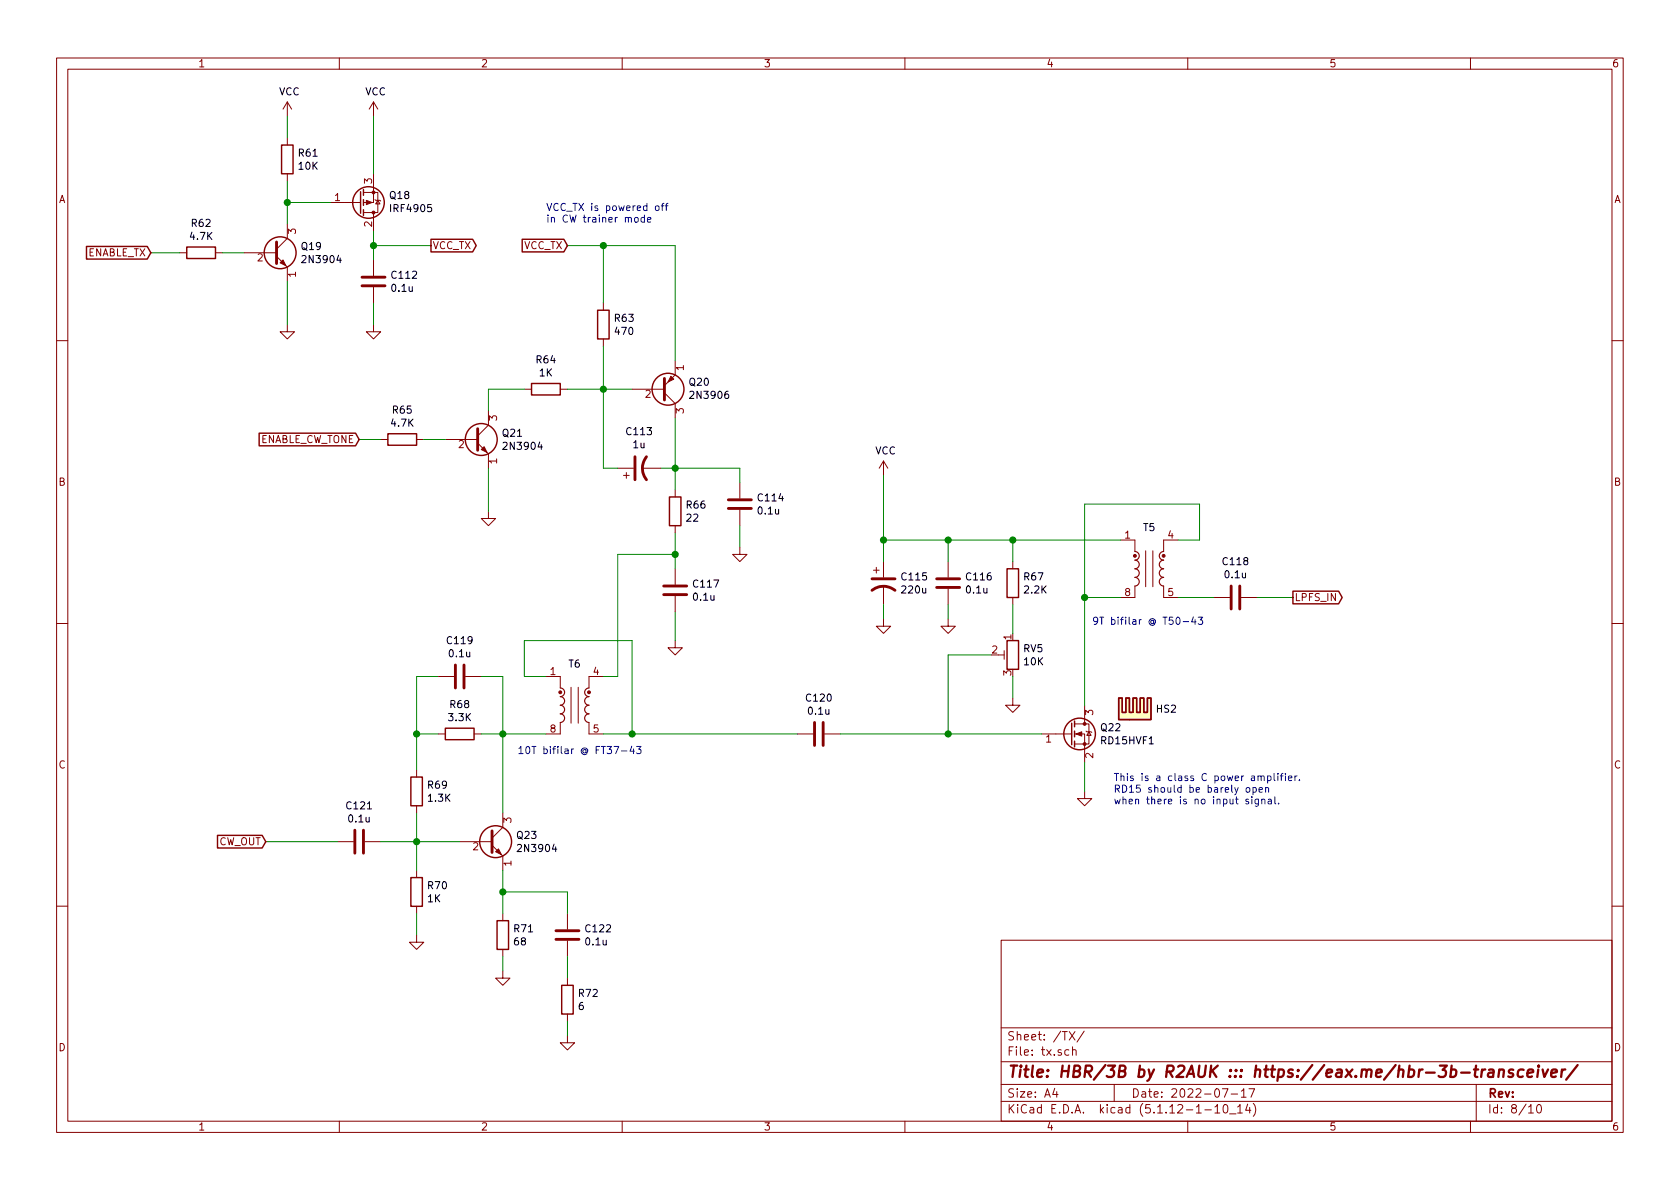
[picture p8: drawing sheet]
EESchema Schematic File Version 4
EELAYER 30 0
EELAYER END
$Descr A4 11693 8268
encoding utf-8
Sheet 8 10
Title "HBR/3B by R2AUK ::: https://eax.me/hbr-3b-transceiver/"
Date "2022-07-17"
Rev ""
Comp ""
Comment1 ""
Comment2 ""
Comment3 ""
Comment4 ""
$EndDescr
$Comp
L Transistor_BJT:2N3904 Q19
U 1 1
P 1900 1750
F 0 "Q19" H 2090 1796 50  0000 L CNN
F 1 "2N3904" H 2090 1705 50  0000 L CNN
F 2 "Package_TO_SOT_THT:TO-92_Inline" H 2100 1675 50  0001 L CIN
F 3 "https://www.fairchildsemi.com/datasheets/2N/2N3904.pdf" H 1900 1750 50  0001 L CNN
	1    1900 1750
	1    0    0    -1  
$EndComp
$Comp
L Device:R R62
U 1 1
P 1400 1750
F 0 "R62" V 1193 1750 50  0000 C CNN
F 1 "4.7K" V 1284 1750 50  0000 C CNN
F 2 "" V 1330 1750 50  0001 C CNN
F 3 "~" H 1400 1750 50  0001 C CNN
	1    1400 1750
	0    1    1    0   
$EndComp
$Comp
L power:GND #PWR0155
U 1 1
P 2000 2250
F 0 "#PWR0155" H 2000 2000 50  0001 C CNN
F 1 "GND" H 2005 2077 50  0001 C CNN
F 2 "" H 2000 2250 50  0001 C CNN
F 3 "" H 2000 2250 50  0001 C CNN
	1    2000 2250
	1    0    0    -1  
$EndComp
$Comp
L Device:R R61
U 1 1
P 2000 1100
F 0 "R61" H 2070 1146 50  0000 L CNN
F 1 "10K" H 2070 1055 50  0000 L CNN
F 2 "" V 1930 1100 50  0001 C CNN
F 3 "~" H 2000 1100 50  0001 C CNN
	1    2000 1100
	1    0    0    -1  
$EndComp
$Comp
L power:VCC #PWR0153
U 1 1
P 2000 800
F 0 "#PWR0153" H 2000 650 50  0001 C CNN
F 1 "VCC" H 2015 973 50  0000 C CNN
F 2 "" H 2000 800 50  0001 C CNN
F 3 "" H 2000 800 50  0001 C CNN
	1    2000 800 
	1    0    0    -1  
$EndComp
$Comp
L Transistor_FET:IRF4905 Q18
U 1 1
P 2500 1400
F 0 "Q18" H 2705 1354 50  0000 L CNN
F 1 "IRF4905" H 2705 1445 50  0000 L CNN
F 2 "Package_TO_SOT_THT:TO-220-3_Vertical" H 2700 1325 50  0001 L CIN
F 3 "http://www.infineon.com/dgdl/irf4905.pdf?fileId=5546d462533600a4015355e32165197c" H 2500 1400 50  0001 L CNN
	1    2500 1400
	1    0    0    1   
$EndComp
$Comp
L Device:C C112
U 1 1
P 2600 1950
F 0 "C112" H 2715 1996 50  0000 L CNN
F 1 "0.1u" H 2715 1905 50  0000 L CNN
F 2 "" H 2638 1800 50  0001 C CNN
F 3 "~" H 2600 1950 50  0001 C CNN
	1    2600 1950
	1    0    0    -1  
$EndComp
$Comp
L power:GND #PWR0156
U 1 1
P 2600 2250
F 0 "#PWR0156" H 2600 2000 50  0001 C CNN
F 1 "GND" H 2605 2077 50  0001 C CNN
F 2 "" H 2600 2250 50  0001 C CNN
F 3 "" H 2600 2250 50  0001 C CNN
	1    2600 2250
	1    0    0    -1  
$EndComp
Text GLabel 3000 1700 2    50   Output ~ 0
VCC_TX
Text GLabel 1050 1750 0    50   Input ~ 0
ENABLE_TX
$Comp
L power:VCC #PWR0154
U 1 1
P 2600 800
F 0 "#PWR0154" H 2600 650 50  0001 C CNN
F 1 "VCC" H 2615 973 50  0000 C CNN
F 2 "" H 2600 800 50  0001 C CNN
F 3 "" H 2600 800 50  0001 C CNN
	1    2600 800 
	1    0    0    -1  
$EndComp
Wire Wire Line
	1050 1750 1250 1750
Wire Wire Line
	1550 1750 1700 1750
Wire Wire Line
	2000 2250 2000 1950
Wire Wire Line
	2000 1550 2000 1400
Wire Wire Line
	2000 950  2000 800 
Wire Wire Line
	2600 1200 2600 800 
Wire Wire Line
	2600 1600 2600 1700
Wire Wire Line
	2600 2100 2600 2250
Wire Wire Line
	3000 1700 2600 1700
Connection ~ 2600 1700
Wire Wire Line
	2600 1700 2600 1800
Wire Wire Line
	2300 1400 2000 1400
Connection ~ 2000 1400
Wire Wire Line
	2000 1400 2000 1250
Text GLabel 2500 3050 0    50   Input ~ 0
ENABLE_CW_TONE
$Comp
L Transistor_BJT:2N3904 Q21
U 1 1
P 3300 3050
F 0 "Q21" H 3490 3096 50  0000 L CNN
F 1 "2N3904" H 3490 3005 50  0000 L CNN
F 2 "Package_TO_SOT_THT:TO-92_Inline" H 3500 2975 50  0001 L CIN
F 3 "https://www.fairchildsemi.com/datasheets/2N/2N3904.pdf" H 3300 3050 50  0001 L CNN
	1    3300 3050
	1    0    0    -1  
$EndComp
$Comp
L Device:R R65
U 1 1
P 2800 3050
F 0 "R65" V 2593 3050 50  0000 C CNN
F 1 "4.7K" V 2684 3050 50  0000 C CNN
F 2 "" V 2730 3050 50  0001 C CNN
F 3 "~" H 2800 3050 50  0001 C CNN
	1    2800 3050
	0    1    1    0   
$EndComp
$Comp
L power:GND #PWR0158
U 1 1
P 3400 3550
F 0 "#PWR0158" H 3400 3300 50  0001 C CNN
F 1 "GND" H 3405 3377 50  0001 C CNN
F 2 "" H 3400 3550 50  0001 C CNN
F 3 "" H 3400 3550 50  0001 C CNN
	1    3400 3550
	1    0    0    -1  
$EndComp
Wire Wire Line
	2950 3050 3100 3050
Wire Wire Line
	3400 3550 3400 3250
Wire Wire Line
	2650 3050 2500 3050
$Comp
L Device:R R64
U 1 1
P 3800 2700
F 0 "R64" V 3593 2700 50  0000 C CNN
F 1 "1K" V 3684 2700 50  0000 C CNN
F 2 "" V 3730 2700 50  0001 C CNN
F 3 "~" H 3800 2700 50  0001 C CNN
	1    3800 2700
	0    1    1    0   
$EndComp
$Comp
L Device:R R63
U 1 1
P 4200 2250
F 0 "R63" H 4270 2296 50  0000 L CNN
F 1 "470" H 4270 2205 50  0000 L CNN
F 2 "" V 4130 2250 50  0001 C CNN
F 3 "~" H 4200 2250 50  0001 C CNN
	1    4200 2250
	1    0    0    -1  
$EndComp
$Comp
L Transistor_BJT:2N3906 Q20
U 1 1
P 4600 2700
F 0 "Q20" H 4790 2654 50  0000 L CNN
F 1 "2N3906" H 4790 2745 50  0000 L CNN
F 2 "Package_TO_SOT_THT:TO-92_Inline" H 4800 2625 50  0001 L CIN
F 3 "https://www.fairchildsemi.com/datasheets/2N/2N3906.pdf" H 4600 2700 50  0001 L CNN
	1    4600 2700
	1    0    0    1   
$EndComp
Text GLabel 3950 1700 0    50   Input ~ 0
VCC_TX
Wire Wire Line
	3400 2850 3400 2700
Wire Wire Line
	3400 2700 3650 2700
Wire Wire Line
	3950 2700 4200 2700
Wire Wire Line
	4700 1700 4700 2500
Wire Wire Line
	3950 1700 4200 1700
Wire Wire Line
	4200 1700 4200 2100
Connection ~ 4200 1700
Wire Wire Line
	4200 1700 4700 1700
Wire Wire Line
	4200 2400 4200 2700
Connection ~ 4200 2700
Wire Wire Line
	4200 2700 4400 2700
$Comp
L Device:CP1 C113
U 1 1
P 4450 3250
F 0 "C113" V 4702 3250 50  0000 C CNN
F 1 "1u" V 4611 3250 50  0000 C CNN
F 2 "" H 4450 3250 50  0001 C CNN
F 3 "~" H 4450 3250 50  0001 C CNN
	1    4450 3250
	0    -1   -1   0   
$EndComp
Wire Wire Line
	4200 3250 4200 2700
Wire Wire Line
	4200 3250 4300 3250
Wire Wire Line
	4600 3250 4700 3250
Wire Wire Line
	4700 3250 4700 2900
$Comp
L Device:C C114
U 1 1
P 5150 3500
F 0 "C114" H 5265 3546 50  0000 L CNN
F 1 "0.1u" H 5265 3455 50  0000 L CNN
F 2 "" H 5188 3350 50  0001 C CNN
F 3 "~" H 5150 3500 50  0001 C CNN
	1    5150 3500
	1    0    0    -1  
$EndComp
$Comp
L power:GND #PWR0159
U 1 1
P 5150 3800
F 0 "#PWR0159" H 5150 3550 50  0001 C CNN
F 1 "GND" H 5155 3627 50  0001 C CNN
F 2 "" H 5150 3800 50  0001 C CNN
F 3 "" H 5150 3800 50  0001 C CNN
	1    5150 3800
	1    0    0    -1  
$EndComp
Wire Wire Line
	4700 3250 5150 3250
Wire Wire Line
	5150 3250 5150 3350
Connection ~ 4700 3250
Wire Wire Line
	5150 3650 5150 3800
Text Notes 3800 1550 0    50   ~ 0
VCC_TX is powered off\nin CW trainer mode
$Comp
L Device:C C?
U 1 1
P 2500 5850
AR Path="/62CCF0D3/62F70F3B" Ref="C?"  Part="1" 
AR Path="/62CCEF11/62F70F3B" Ref="C?"  Part="1" 
AR Path="/62F29452/62F70F3B" Ref="C121"  Part="1" 
F 0 "C121" V 2248 5850 50  0000 C CNN
F 1 "0.1u" V 2339 5850 50  0000 C CNN
F 2 "" H 2538 5700 50  0001 C CNN
F 3 "~" H 2500 5850 50  0001 C CNN
	1    2500 5850
	0    1    1    0   
$EndComp
$Comp
L Transistor_BJT:2N3904 Q?
U 1 1
P 3400 5850
AR Path="/62C0C022/62F70F41" Ref="Q?"  Part="1" 
AR Path="/62CCF0D3/62F70F41" Ref="Q?"  Part="1" 
AR Path="/62F29452/62F70F41" Ref="Q23"  Part="1" 
F 0 "Q23" H 3590 5896 50  0000 L CNN
F 1 "2N3904" H 3590 5805 50  0000 L CNN
F 2 "Package_TO_SOT_THT:TO-92_Inline" H 3600 5775 50  0001 L CIN
F 3 "https://www.fairchildsemi.com/datasheets/2N/2N3904.pdf" H 3400 5850 50  0001 L CNN
	1    3400 5850
	1    0    0    -1  
$EndComp
$Comp
L Device:R R?
U 1 1
P 2900 6200
AR Path="/62C0C022/62F70F47" Ref="R?"  Part="1" 
AR Path="/62CCF0D3/62F70F47" Ref="R?"  Part="1" 
AR Path="/62F29452/62F70F47" Ref="R70"  Part="1" 
F 0 "R70" H 2970 6246 50  0000 L CNN
F 1 "1K" H 2970 6155 50  0000 L CNN
F 2 "" V 2830 6200 50  0001 C CNN
F 3 "~" H 2900 6200 50  0001 C CNN
	1    2900 6200
	1    0    0    -1  
$EndComp
$Comp
L Device:R R?
U 1 1
P 3500 6500
AR Path="/62C0C022/62F70F4D" Ref="R?"  Part="1" 
AR Path="/62CCF0D3/62F70F4D" Ref="R?"  Part="1" 
AR Path="/62F29452/62F70F4D" Ref="R71"  Part="1" 
F 0 "R71" H 3570 6546 50  0000 L CNN
F 1 "68" H 3570 6455 50  0000 L CNN
F 2 "" V 3430 6500 50  0001 C CNN
F 3 "~" H 3500 6500 50  0001 C CNN
	1    3500 6500
	1    0    0    -1  
$EndComp
$Comp
L Device:C C?
U 1 1
P 3950 6500
AR Path="/62C0C022/62F70F53" Ref="C?"  Part="1" 
AR Path="/62CCF0D3/62F70F53" Ref="C?"  Part="1" 
AR Path="/62F29452/62F70F53" Ref="C122"  Part="1" 
F 0 "C122" H 4065 6546 50  0000 L CNN
F 1 "0.1u" H 4065 6455 50  0000 L CNN
F 2 "" H 3988 6350 50  0001 C CNN
F 3 "~" H 3950 6500 50  0001 C CNN
	1    3950 6500
	1    0    0    -1  
$EndComp
$Comp
L Device:R R?
U 1 1
P 3950 6950
AR Path="/62C0C022/62F70F59" Ref="R?"  Part="1" 
AR Path="/62CCF0D3/62F70F59" Ref="R?"  Part="1" 
AR Path="/62F29452/62F70F59" Ref="R72"  Part="1" 
F 0 "R72" H 4020 6996 50  0000 L CNN
F 1 "6" H 4020 6905 50  0000 L CNN
F 2 "" V 3880 6950 50  0001 C CNN
F 3 "~" H 3950 6950 50  0001 C CNN
	1    3950 6950
	1    0    0    -1  
$EndComp
$Comp
L power:GND #PWR?
U 1 1
P 2900 6500
AR Path="/62C0C022/62F70F5F" Ref="#PWR?"  Part="1" 
AR Path="/62CCF0D3/62F70F5F" Ref="#PWR?"  Part="1" 
AR Path="/62F29452/62F70F5F" Ref="#PWR0165"  Part="1" 
F 0 "#PWR0165" H 2900 6250 50  0001 C CNN
F 1 "GND" H 2905 6327 50  0001 C CNN
F 2 "" H 2900 6500 50  0001 C CNN
F 3 "" H 2900 6500 50  0001 C CNN
	1    2900 6500
	1    0    0    -1  
$EndComp
$Comp
L power:GND #PWR?
U 1 1
P 3500 6750
AR Path="/62C0C022/62F70F65" Ref="#PWR?"  Part="1" 
AR Path="/62CCF0D3/62F70F65" Ref="#PWR?"  Part="1" 
AR Path="/62F29452/62F70F65" Ref="#PWR0166"  Part="1" 
F 0 "#PWR0166" H 3500 6500 50  0001 C CNN
F 1 "GND" H 3505 6577 50  0001 C CNN
F 2 "" H 3500 6750 50  0001 C CNN
F 3 "" H 3500 6750 50  0001 C CNN
	1    3500 6750
	1    0    0    -1  
$EndComp
$Comp
L power:GND #PWR?
U 1 1
P 3950 7200
AR Path="/62C0C022/62F70F6B" Ref="#PWR?"  Part="1" 
AR Path="/62CCF0D3/62F70F6B" Ref="#PWR?"  Part="1" 
AR Path="/62F29452/62F70F6B" Ref="#PWR0167"  Part="1" 
F 0 "#PWR0167" H 3950 6950 50  0001 C CNN
F 1 "GND" H 3955 7027 50  0001 C CNN
F 2 "" H 3950 7200 50  0001 C CNN
F 3 "" H 3950 7200 50  0001 C CNN
	1    3950 7200
	1    0    0    -1  
$EndComp
$Comp
L Device:R R?
U 1 1
P 2900 5500
AR Path="/62C0C022/62F70F71" Ref="R?"  Part="1" 
AR Path="/62CCF0D3/62F70F71" Ref="R?"  Part="1" 
AR Path="/62F29452/62F70F71" Ref="R69"  Part="1" 
F 0 "R69" H 2970 5546 50  0000 L CNN
F 1 "1.3K" H 2970 5455 50  0000 L CNN
F 2 "" V 2830 5500 50  0001 C CNN
F 3 "~" H 2900 5500 50  0001 C CNN
	1    2900 5500
	1    0    0    -1  
$EndComp
$Comp
L Device:R R?
U 1 1
P 3200 5100
AR Path="/62C0C022/62F70F77" Ref="R?"  Part="1" 
AR Path="/62CCF0D3/62F70F77" Ref="R?"  Part="1" 
AR Path="/62F29452/62F70F77" Ref="R68"  Part="1" 
F 0 "R68" V 2993 5100 50  0000 C CNN
F 1 "3.3K" V 3084 5100 50  0000 C CNN
F 2 "" V 3130 5100 50  0001 C CNN
F 3 "~" H 3200 5100 50  0001 C CNN
	1    3200 5100
	0    1    1    0   
$EndComp
$Comp
L Device:C C?
U 1 1
P 3200 4700
AR Path="/62C0C022/62F70F7D" Ref="C?"  Part="1" 
AR Path="/62CCF0D3/62F70F7D" Ref="C?"  Part="1" 
AR Path="/62F29452/62F70F7D" Ref="C119"  Part="1" 
F 0 "C119" V 2948 4700 50  0000 C CNN
F 1 "0.1u" V 3039 4700 50  0000 C CNN
F 2 "" H 3238 4550 50  0001 C CNN
F 3 "~" H 3200 4700 50  0001 C CNN
	1    3200 4700
	0    1    1    0   
$EndComp
Wire Wire Line
	2900 5650 2900 5850
Connection ~ 2900 5850
Wire Wire Line
	2900 5850 2900 6050
Wire Wire Line
	2900 6350 2900 6500
Wire Wire Line
	3500 6050 3500 6200
Wire Wire Line
	3500 6650 3500 6750
Wire Wire Line
	3950 6350 3950 6200
Wire Wire Line
	3950 6200 3500 6200
Connection ~ 3500 6200
Wire Wire Line
	3500 6200 3500 6350
Wire Wire Line
	3950 6800 3950 6650
Wire Wire Line
	3950 7200 3950 7100
Wire Wire Line
	3500 5650 3500 5100
Wire Wire Line
	3500 4700 3350 4700
Wire Wire Line
	3350 5100 3500 5100
Connection ~ 3500 5100
Wire Wire Line
	3500 5100 3500 4700
$Comp
L Transformer:PA0184NL T?
U 1 1
P 4000 4900
AR Path="/62C0C022/62F70F94" Ref="T?"  Part="1" 
AR Path="/62CCF0D3/62F70F94" Ref="T?"  Part="1" 
AR Path="/62F29452/62F70F94" Ref="T6"  Part="1" 
F 0 "T6" H 4000 5189 50  0000 C CNN
F 1 "FT37-43" H 4000 5190 50  0001 C CNN
F 2 "Transformer_SMD:Pulse_PA2007NL" H 4000 4900 50  0001 C CNN
F 3 "" H 3700 4900 50  0001 C CNN
	1    4000 4900
	1    0    0    -1  
$EndComp
Text Notes 3600 5250 0    50   ~ 0
10T bifilar @ FT37-43
$Comp
L Device:C C?
U 1 1
P 5700 5100
AR Path="/62C0C022/62F70F9B" Ref="C?"  Part="1" 
AR Path="/62CCF0D3/62F70F9B" Ref="C?"  Part="1" 
AR Path="/62F29452/62F70F9B" Ref="C120"  Part="1" 
F 0 "C120" V 5448 5100 50  0000 C CNN
F 1 "0.1u" V 5539 5100 50  0000 C CNN
F 2 "" H 5738 4950 50  0001 C CNN
F 3 "~" H 5700 5100 50  0001 C CNN
	1    5700 5100
	0    1    1    0   
$EndComp
Wire Wire Line
	3800 4700 3650 4700
Wire Wire Line
	3650 4700 3650 4450
Wire Wire Line
	3650 4450 4400 4450
Wire Wire Line
	4400 4450 4400 5100
Connection ~ 4400 5100
Wire Wire Line
	4400 5100 4200 5100
Wire Wire Line
	4200 4700 4300 4700
Wire Wire Line
	4300 3850 4700 3850
$Comp
L Device:R R?
U 1 1
P 4700 3550
AR Path="/62C0C022/62F70FB7" Ref="R?"  Part="1" 
AR Path="/62CCF0D3/62F70FB7" Ref="R?"  Part="1" 
AR Path="/62F29452/62F70FB7" Ref="R66"  Part="1" 
F 0 "R66" H 4770 3596 50  0000 L CNN
F 1 "22" H 4770 3505 50  0000 L CNN
F 2 "" V 4630 3550 50  0001 C CNN
F 3 "~" H 4700 3550 50  0001 C CNN
	1    4700 3550
	1    0    0    -1  
$EndComp
$Comp
L Device:C C?
U 1 1
P 4700 4100
AR Path="/62C0C022/62F70FBD" Ref="C?"  Part="1" 
AR Path="/62CCF0D3/62F70FBD" Ref="C?"  Part="1" 
AR Path="/62F29452/62F70FBD" Ref="C117"  Part="1" 
F 0 "C117" H 4815 4146 50  0000 L CNN
F 1 "0.1u" H 4815 4055 50  0000 L CNN
F 2 "" H 4738 3950 50  0001 C CNN
F 3 "~" H 4700 4100 50  0001 C CNN
	1    4700 4100
	1    0    0    -1  
$EndComp
Wire Wire Line
	4700 4450 4700 4250
Wire Wire Line
	4700 3950 4700 3850
Wire Wire Line
	4700 3400 4700 3250
Wire Wire Line
	4700 3850 4700 3700
Wire Wire Line
	2900 4700 2900 5100
Wire Wire Line
	3200 5850 2900 5850
Wire Wire Line
	3050 5100 2900 5100
Connection ~ 2900 5100
Wire Wire Line
	2900 5100 2900 5350
Wire Wire Line
	2900 4700 3050 4700
Wire Wire Line
	3800 5100 3500 5100
Wire Wire Line
	2900 5850 2650 5850
Text GLabel 1850 5850 0    50   Input ~ 0
CW_OUT
$Comp
L Device:Q_NMOS_GSD Q22
U 1 1
P 7450 5100
F 0 "Q22" H 7655 5146 50  0000 L CNN
F 1 "RD15HVF1" H 7655 5055 50  0000 L CNN
F 2 "" H 7650 5200 50  0001 C CNN
F 3 "~" H 7450 5100 50  0001 C CNN
	1    7450 5100
	1    0    0    -1  
$EndComp
$Comp
L power:GND #PWR?
U 1 1
P 7550 5500
AR Path="/62C0C022/62F959A4" Ref="#PWR?"  Part="1" 
AR Path="/62CCF0D3/62F959A4" Ref="#PWR?"  Part="1" 
AR Path="/62F29452/62F959A4" Ref="#PWR0164"  Part="1" 
F 0 "#PWR0164" H 7550 5250 50  0001 C CNN
F 1 "GND" H 7555 5327 50  0001 C CNN
F 2 "" H 7550 5500 50  0001 C CNN
F 3 "" H 7550 5500 50  0001 C CNN
	1    7550 5500
	1    0    0    -1  
$EndComp
Wire Wire Line
	7550 5500 7550 5300
$Comp
L Transformer:PA0184NL T?
U 1 1
P 8000 3950
AR Path="/62C0C022/62F973D6" Ref="T?"  Part="1" 
AR Path="/62CCF0D3/62F973D6" Ref="T?"  Part="1" 
AR Path="/62F29452/62F973D6" Ref="T5"  Part="1" 
F 0 "T5" H 8000 4239 50  0000 C CNN
F 1 "FT37-43" H 8000 4240 50  0001 C CNN
F 2 "Transformer_SMD:Pulse_PA2007NL" H 8000 3950 50  0001 C CNN
F 3 "" H 7700 3950 50  0001 C CNN
	1    8000 3950
	1    0    0    -1  
$EndComp
$Comp
L Device:C C?
U 1 1
P 8600 4150
AR Path="/62C0C022/62F9ACF0" Ref="C?"  Part="1" 
AR Path="/62CCF0D3/62F9ACF0" Ref="C?"  Part="1" 
AR Path="/62F29452/62F9ACF0" Ref="C118"  Part="1" 
F 0 "C118" V 8348 4150 50  0000 C CNN
F 1 "0.1u" V 8439 4150 50  0000 C CNN
F 2 "" H 8638 4000 50  0001 C CNN
F 3 "~" H 8600 4150 50  0001 C CNN
	1    8600 4150
	0    1    1    0   
$EndComp
Wire Wire Line
	8200 3750 8350 3750
Wire Wire Line
	8350 3750 8350 3500
Wire Wire Line
	8350 3500 7550 3500
Wire Wire Line
	7550 3500 7550 4150
Wire Wire Line
	7800 4150 7550 4150
Wire Wire Line
	8200 4150 8450 4150
Text Notes 7600 4350 0    50   ~ 0
9T bifilar @ T50-43
$Comp
L Device:R R?
U 1 1
P 7050 4050
AR Path="/62C0C022/62FA54A8" Ref="R?"  Part="1" 
AR Path="/62CCF0D3/62FA54A8" Ref="R?"  Part="1" 
AR Path="/62F29452/62FA54A8" Ref="R67"  Part="1" 
F 0 "R67" H 7120 4096 50  0000 L CNN
F 1 "2.2K" H 7120 4005 50  0000 L CNN
F 2 "" V 6980 4050 50  0001 C CNN
F 3 "~" H 7050 4050 50  0001 C CNN
	1    7050 4050
	1    0    0    -1  
$EndComp
$Comp
L Mechanical:Heatsink HS2
U 1 1
P 7900 5000
F 0 "HS2" H 8042 5075 50  0000 L CNN
F 1 "Heatsink" H 8042 5030 50  0001 L CNN
F 2 "" H 7912 5000 50  0001 C CNN
F 3 "~" H 7912 5000 50  0001 C CNN
	1    7900 5000
	1    0    0    -1  
$EndComp
$Comp
L Device:R_POT_TRIM RV5
U 1 1
P 7050 4550
F 0 "RV5" H 6980 4596 50  0000 R CNN
F 1 "10K" H 6980 4505 50  0000 R CNN
F 2 "" H 7050 4550 50  0001 C CNN
F 3 "~" H 7050 4550 50  0001 C CNN
	1    7050 4550
	-1   0    0    -1  
$EndComp
$Comp
L power:GND #PWR?
U 1 1
P 4700 4450
AR Path="/62C0C022/62F70FAB" Ref="#PWR?"  Part="1" 
AR Path="/62CCF0D3/62F70FAB" Ref="#PWR?"  Part="1" 
AR Path="/62F29452/62F70FAB" Ref="#PWR0162"  Part="1" 
F 0 "#PWR0162" H 4700 4200 50  0001 C CNN
F 1 "GND" H 4705 4277 50  0001 C CNN
F 2 "" H 4700 4450 50  0001 C CNN
F 3 "" H 4700 4450 50  0001 C CNN
	1    4700 4450
	1    0    0    -1  
$EndComp
$Comp
L power:GND #PWR?
U 1 1
P 7050 4850
AR Path="/62C0C022/62FB1B1D" Ref="#PWR?"  Part="1" 
AR Path="/62CCF0D3/62FB1B1D" Ref="#PWR?"  Part="1" 
AR Path="/62F29452/62FB1B1D" Ref="#PWR0163"  Part="1" 
F 0 "#PWR0163" H 7050 4600 50  0001 C CNN
F 1 "GND" H 7055 4677 50  0001 C CNN
F 2 "" H 7050 4850 50  0001 C CNN
F 3 "" H 7050 4850 50  0001 C CNN
	1    7050 4850
	1    0    0    -1  
$EndComp
Wire Wire Line
	7050 4850 7050 4700
Wire Wire Line
	7050 4400 7050 4200
Wire Wire Line
	7800 3750 7050 3750
Wire Wire Line
	7050 3750 7050 3900
$Comp
L Device:C C116
U 1 1
P 6600 4050
F 0 "C116" H 6715 4096 50  0000 L CNN
F 1 "0.1u" H 6715 4005 50  0000 L CNN
F 2 "" H 6638 3900 50  0001 C CNN
F 3 "~" H 6600 4050 50  0001 C CNN
	1    6600 4050
	1    0    0    -1  
$EndComp
$Comp
L Device:CP1 C115
U 1 1
P 6150 4050
F 0 "C115" H 6265 4096 50  0000 L CNN
F 1 "220u" H 6265 4005 50  0000 L CNN
F 2 "" H 6150 4050 50  0001 C CNN
F 3 "~" H 6150 4050 50  0001 C CNN
	1    6150 4050
	1    0    0    -1  
$EndComp
$Comp
L power:GND #PWR?
U 1 1
P 6600 4300
AR Path="/62C0C022/62FB9AA2" Ref="#PWR?"  Part="1" 
AR Path="/62CCF0D3/62FB9AA2" Ref="#PWR?"  Part="1" 
AR Path="/62F29452/62FB9AA2" Ref="#PWR0161"  Part="1" 
F 0 "#PWR0161" H 6600 4050 50  0001 C CNN
F 1 "GND" H 6605 4127 50  0001 C CNN
F 2 "" H 6600 4300 50  0001 C CNN
F 3 "" H 6600 4300 50  0001 C CNN
	1    6600 4300
	1    0    0    -1  
$EndComp
$Comp
L power:GND #PWR?
U 1 1
P 6150 4300
AR Path="/62C0C022/62FB9E33" Ref="#PWR?"  Part="1" 
AR Path="/62CCF0D3/62FB9E33" Ref="#PWR?"  Part="1" 
AR Path="/62F29452/62FB9E33" Ref="#PWR0160"  Part="1" 
F 0 "#PWR0160" H 6150 4050 50  0001 C CNN
F 1 "GND" H 6155 4127 50  0001 C CNN
F 2 "" H 6150 4300 50  0001 C CNN
F 3 "" H 6150 4300 50  0001 C CNN
	1    6150 4300
	1    0    0    -1  
$EndComp
$Comp
L power:VCC #PWR0157
U 1 1
P 6150 3300
F 0 "#PWR0157" H 6150 3150 50  0001 C CNN
F 1 "VCC" H 6165 3473 50  0000 C CNN
F 2 "" H 6150 3300 50  0001 C CNN
F 3 "" H 6150 3300 50  0001 C CNN
	1    6150 3300
	1    0    0    -1  
$EndComp
Wire Wire Line
	6150 4200 6150 4300
Wire Wire Line
	7050 3750 6600 3750
Connection ~ 7050 3750
Connection ~ 6150 3750
Wire Wire Line
	6150 3750 6150 3900
Wire Wire Line
	6150 3300 6150 3750
Wire Wire Line
	6600 3900 6600 3750
Connection ~ 6600 3750
Wire Wire Line
	6600 3750 6150 3750
Wire Wire Line
	6600 4300 6600 4200
Wire Wire Line
	4300 3850 4300 4700
Connection ~ 4700 3850
Wire Wire Line
	6600 5100 6600 4550
Wire Wire Line
	6600 4550 6900 4550
Wire Wire Line
	6600 5100 7250 5100
Wire Wire Line
	4400 5100 5550 5100
Wire Wire Line
	5850 5100 6600 5100
Connection ~ 6600 5100
Wire Wire Line
	1850 5850 2350 5850
Wire Wire Line
	7550 4900 7550 4150
Connection ~ 7550 4150
Text GLabel 9000 4150 2    50   Output ~ 0
LPFS_IN
Wire Wire Line
	9000 4150 8750 4150
Text Notes 7750 5600 0    50   ~ 0
This is a class C power amplifier.\nRD15 should be barely open\nwhen there is no input signal.
$EndSCHEMATC
